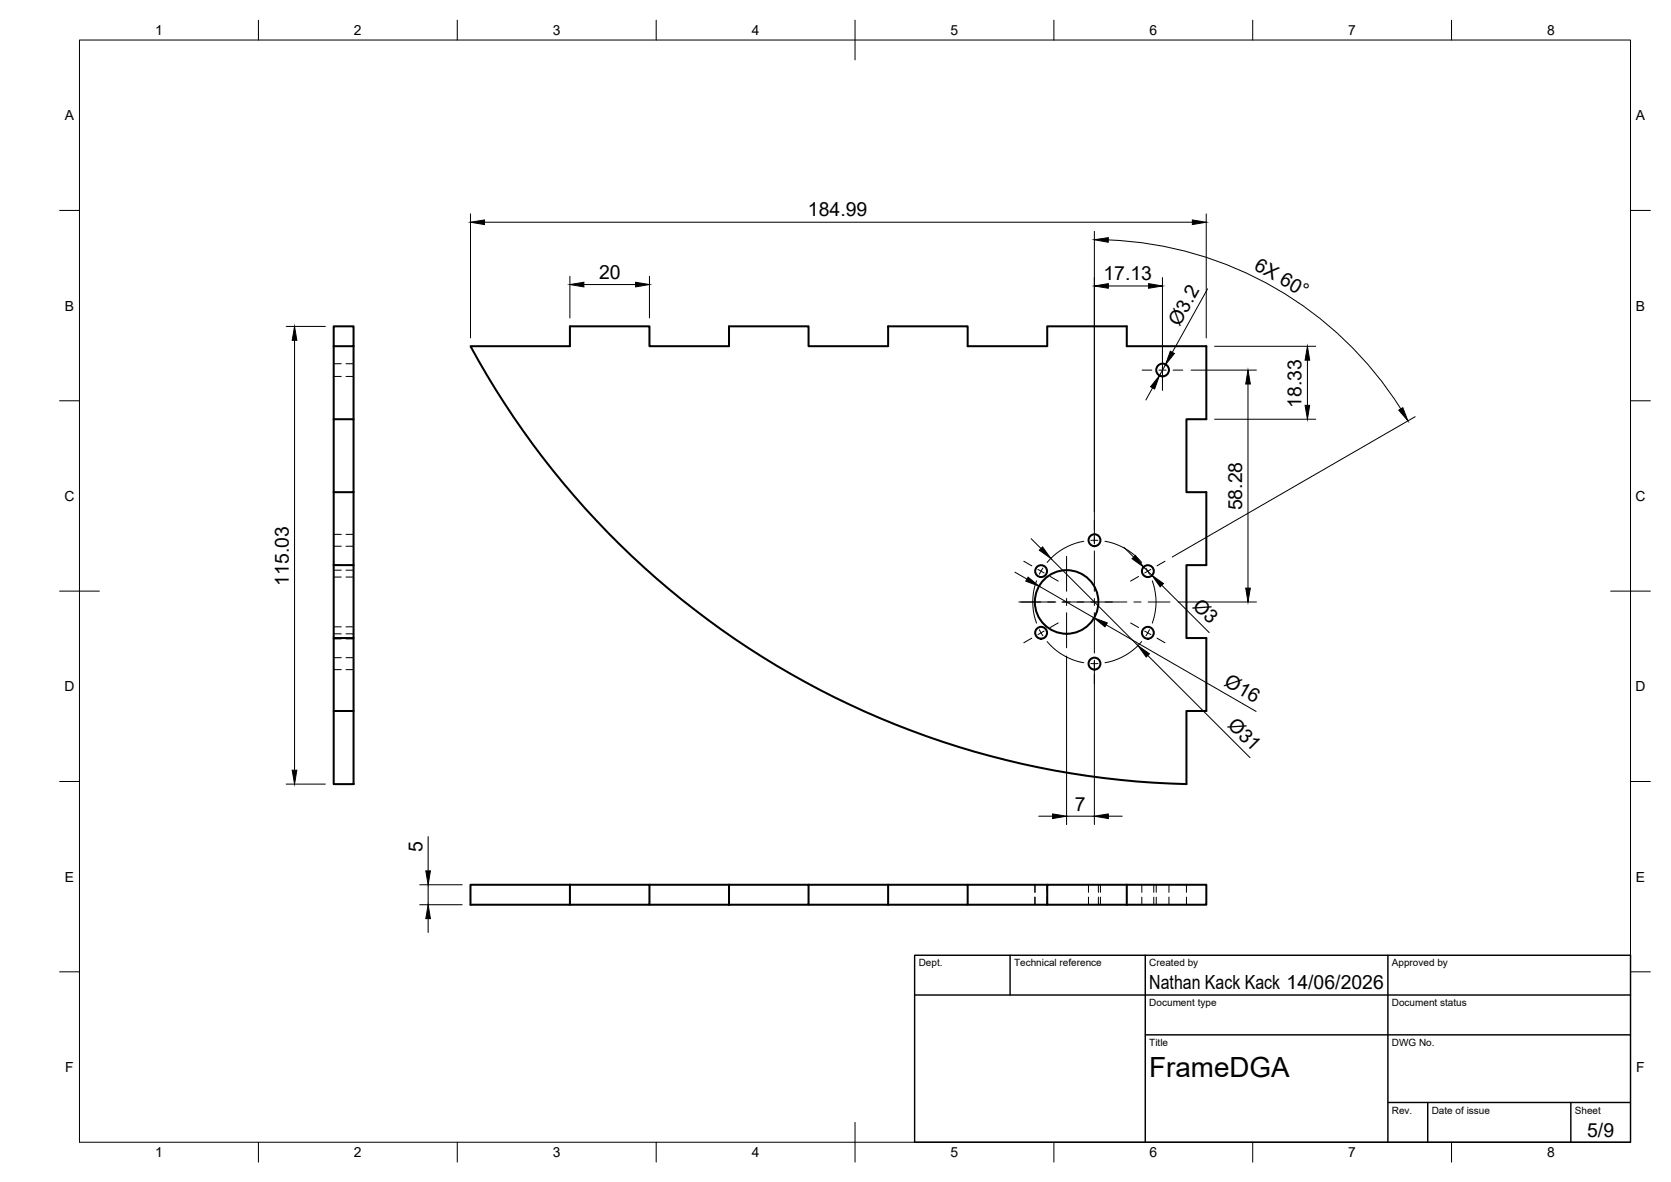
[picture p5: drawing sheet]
<svg xmlns="http://www.w3.org/2000/svg" width="420mm" height="297mm" viewBox="0 0 420 297" stroke-linecap="round" stroke-linejoin="round" font-family="sans-serif">
<!-- layer: Visible -->
<g fill="none" stroke="#000" stroke-width=".51">
<path d="M83.9 82h5v5h-5zM83.9 87v91.7M88.9 87v18.4M118.3 87h25v-5h20v5h20v-5h20v5h20v-5h20v5h20v-5h20v5h20v18.4h-5v18.3h5v18.3h-5v18.3h5v18.4h-5v18.3a210.4 210.4 0 0 1-180-110zM83.9 105.4h5v18.3h-5M88.9 123.7v18.3M83.9 142h5v18.3h-5M83.9 178.7h5v18.3h-5zM88.9 160.3v18.4M143.3 222.3h20v5.1h-20M143.3 222.3h-25v5.1h25M143.3 222.3v5.1"/>
<path d="M163.3 227.4h20M163.3 222.3h20M183.3 222.3h20v5.1h-20M183.3 222.3v5.1M203.3 222.3h20v5.1M203.3 227.4h20M223.3 222.3h20v5.1h-20M243.3 227.4h20M243.3 222.3h20M283.3 222.3h-20v5.1h20M283.3 222.3h20v5.1h-20M283.3 222.3v5.1"/>
<circle cx="292.3" cy="93" r="1.6"/>
<circle cx="275.2" cy="135.8" r="1.49"/>
<circle cx="261.8" cy="159" r="1.49"/>
<circle cx="261.8" cy="143.5" r="1.49"/>
<circle cx="268.2" cy="151.3" r="8"/>
<circle cx="288.6" cy="143.5" r="1.49"/>
<circle cx="288.6" cy="159" r="1.49"/>
<circle cx="275.2" cy="166.8" r="1.49"/>
</g>
<!-- layer: Hidden -->
<g fill="none" stroke="#000" stroke-width=".25">
<path d="M83.9 91.4h1.9M83.9 94.6h1.9M87 91.4h1.9M87 94.6h1.9M83.9 134.3h1.9M83.9 137.3h1.9M87 134.3h1.9M87 137.3h1.9M83.9 157.5h1.9M83.9 143.3h1.9M83.9 159.3h1.9M83.9 142h1.9"/>
<path d="M83.9 145h1.9M87 157.5h1.9M87 143.3h1.9M87 159.3h1.9M87 142h1.9M87 145h1.9M83.9 165.3h1.9M83.9 168.3h1.9M83.9 160.5h1.9M87 165.3h1.9M87 168.3h1.9M87 160.5h1.9"/>
<path d="M260.2 222.3v1.9M260.2 225.5v1.9M260.3 222.3v1.9M260.3 225.5v1.9M263.3 222.3v1.9M263.3 225.5v1.9M273.7 222.3v1.9M273.7 225.5v1.9M276.2 222.3v1.9M276.2 225.5v1.9M276.7 222.3v1.9M276.7 225.5v1.9"/>
<path d="M287.1 222.3v1.9M287.1 225.5v1.9M290.1 222.3v1.9M290.1 225.5v1.9M290.7 222.3v1.9M290.7 225.5v1.9M293.9 222.3v1.9M293.9 225.5v1.9M298.3 222.3v1.9M298.3 225.5v1.9"/>
</g>
<!-- layer: BORDER -->
<g fill="none" stroke="#000" stroke-width=".25">
<path d="M20 10.1h390v276.9h-390zM65 5.1v5M115 5.1v5M165 5.1v5M215 5.1v10M265 5.1v5M315 5.1v5M365 5.1v5M15 52.9h5M410 52.9h5M15 100.7h5M410 100.7h5"/>
<path d="M15 148.6h10M405 148.6h10M15 196.4h5M410 196.4h5M15 244.2h5M410 244.2h5M65 287v5M115 287v5M165 287v5M215 282.1v9.9M265 287v5M315 287v5"/>
<path d="M365 287v5"/>
</g>
<!-- layer: TITLEBLOCK -->
<path d="M230 240.1h180v46.9h-180zM230 250h180M254 240.1v9.9M288 240.1v46.9M349 240.1v46.9M288 260.1h122M349 277.1h61M359 277.1v9.9M395 277.1v9.9" fill="none" stroke="#000" stroke-width=".36"/>
<!-- layer: Smart Centers -->
<g fill="none" stroke="#000" stroke-width=".25">
<path d="M287.2 93h2.4M291.4 93h1.8M292.3 87.9v2.4M292.3 92.1v1.8M292.3 95.7v2.4M295 93h2.4M268.2 139.8v8.8M272.5 136a15.4 15.4 0 0 0-9.2 5.3M275.2 130.8v2.3M275.2 134.9v1.8M275.2 138.5v10.1M276.1 135.8h-1.8"/>
<path d="M277.8 136a15.6 15.6 0 0 1 9.3 5.3M256.2 151.3h9.3M257.4 141l2 1.2M260.6 146a15.4 15.4 0 0 0 0 10.6M261 143.1l1.5 .9M261.3 158.2l.9 1.6M262.2 142.8l-.9 1.5M262.5 158.6l-1.5 .9M264.1 144.9l2 1.1M266.1 156.5l-2 1.2M267 151.3h16.3M268.2 150.4v1.8"/>
<path d="M268.2 154v8.8M275.2 150.4v1.8M275.2 154v10.1M284.3 156.5l2 1.2M285.1 151.3h1.8M286.3 144.9l-2 1.1M287.8 158.6l1.6 .9M288.1 142.8l.9 1.5M288.7 151.3h5.5M289 158.2l-.9 1.6M289.4 143.1l-1.6 .9M289.7 146a15.4 15.4 0 0 1 0 10.6"/>
<path d="M292.9 141l-2 1.2M259.4 160.4l-2 1.1M263.3 161.2a15.4 15.4 0 0 0 9.2 5.3M275.2 165.9v1.8M275.2 169.5v2.3M276.1 166.8h-1.8M287.1 161.2a15.6 15.6 0 0 1-9.3 5.3M290.9 160.4l2 1.1"/>
</g>
<!-- layer: FD_Dimensions -->
<g fill="none" stroke="#000" stroke-width=".25">
<path d="M118.3 53.7v31.2M121.8 55.8h178M275.2 58.1v78.3M303.3 53.7v31.2M143.3 69.4v10.5M146.8 71.5h13M163.3 69.4v10.5M278.7 60.3a91 91 0 0 1 73.5 42.5M278.7 71.9h10.1M292.3 69.8v26.2M303.6 72.6l-8.8 15.9M72 82h9.8"/>
<path d="M74.1 85.5v108.1M289.8 97.5l-1.7 3M293.1 91.6l-1.6 2.8M299.5 93h16.4M305.4 87h25.4M313.8 96.5v51.3M328.7 90.5v11.4M305.4 105.4h25.4M355.8 104.7l-61.1 35.3M259.3 135.4l2.4 2.4M282.6 137.5l2.5 2.5M255.2 143.8l3 1.7"/>
<path d="M261.2 147.3l13.9 8M264.2 140.3l21.9 21.9M278.1 157l37.7 21.8M287.5 142.5l2.2 2.1M292.1 147.1l11.9 11.9M296.3 151.3h19.6M268.2 164.9v42.3M275.2 166.2v41M288.6 164.7l25.7 25.7M72 197h9.8M107.7 210.2v8.6M261.2 205.1h3.5"/>
<path d="M268.2 205.1h7M278.7 205.1h3.5M105.5 227.4h10.7M105.5 222.3h10.7M107.7 222.3v5.1M107.7 230.9v3.4"/>
</g>
<g fill="#000" stroke="#000" stroke-width=".25">
<path d="M118.3 55.8l3.5-.5v1.1zM299.8 55.3l3.5 .5-3.5 .6zM143.3 71.5l3.5-.6v1.2zM159.8 70.9l3.5 .6-3.5 .6zM275.2 60.2l3.5-.5v1.2zM275.2 71.9l3.5-.6v1.1zM288.8 71.3l3.5 .6-3.5 .5zM74.1 82l.5 3.5h-1.1zM291.5 94.4l-1.2 3.4-1-.6zM294.3 88.3l1 .5-2.2 2.8zM313.8 93l.6 3.5h-1.2zM328.7 87l.6 3.5h-1.2z"/>
<path d="M328.1 101.9h1.2l-.6 3.5zM351.7 103.1l1-.6 1.3 3.3zM262.1 137.4l2.1 2.9-2.9-2zM284.6 140.4l.9-.8 2 2.9zM258.5 145l2.7 2.3-3.3-1.3zM275.1 155.3l3.3 1.2-.6 1zM289.7 144.6l2.8 2-.8 .9zM313.2 147.8h1.2l-.6 3.5zM286.1 162.2l2.9 2.1-.8 .8zM73.5 193.6h1.1l-.5 3.4zM107.1 218.8h1.1l-.5 3.5zM264.7 204.5l3.5 .6-3.5 .6z"/>
<path d="M275.2 205.1l3.5-.6v1.2zM107.7 227.4l.5 3.5h-1.1z"/>
</g>
<text font-size="7" x="289" y="270.6">FrameDGA</text>
<g font-size="4.9">
<text x="203.2" y="54.4">184.99</text>
<text x="150.6" y="70.1">20</text>
<text x="277.5" y="70.4">17.13</text>
<text x="315.1" y="67.5" transform="rotate(30 315.1 67.5)">6X 60°</text>
<text x="296.6" y="82.1" transform="rotate(-61 296.6 82.1)">Ø3.2</text>
<text x="327.3" y="102.5" transform="rotate(-90 327.3 102.5)">18.33</text>
<text x="312.3" y="128.3" transform="rotate(-90 312.3 128.3)">58.28</text>
<text x="72.6" y="147.2" transform="rotate(-90 72.6 147.2)">115.03</text>
<text x="299.7" y="152.4" transform="rotate(45 299.7 152.4)">Ø3</text>
<text x="307.6" y="172.2" transform="rotate(30 307.6 172.2)">Ø16</text>
<text x="308.5" y="182.4" transform="rotate(45 308.5 182.4)">Ø31</text>
<text x="270.3" y="203.7">7</text>
<text x="106.2" y="214.2" transform="rotate(-90 106.2 214.2)">5</text>
<text x="289" y="248.5">Nathan Kack Kack 14/06/2026</text>
<text x="399.1" y="285.7">5/9</text>
</g>
<g font-size="3.5">
<text x="39" y="8.8">1</text>
<text x="89" y="8.8">2</text>
<text x="139" y="8.8">3</text>
<text x="189" y="8.8">4</text>
<text x="239" y="8.8">5</text>
<text x="289" y="8.8">6</text>
<text x="339" y="8.8">7</text>
<text x="389" y="8.8">8</text>
<text x="16.3" y="30.2">A</text>
<text x="411.3" y="30.2">A</text>
<text x="16.3" y="78">B</text>
<text x="411.3" y="78">B</text>
<text x="16.2" y="125.9">C</text>
<text x="411.2" y="125.9">C</text>
<text x="16.2" y="173.7">D</text>
<text x="411.2" y="173.7">D</text>
<text x="16.3" y="221.6">E</text>
<text x="411.3" y="221.6">E</text>
<text x="16.4" y="269.4">F</text>
<text x="411.4" y="269.4">F</text>
<text x="39" y="290.8">1</text>
<text x="89" y="290.8">2</text>
<text x="139" y="290.8">3</text>
<text x="189" y="290.8">4</text>
<text x="239" y="290.8">5</text>
<text x="289" y="290.8">6</text>
<text x="339" y="290.8">7</text>
<text x="389" y="290.8">8</text>
</g>
<g font-size="2.5">
<text x="231" y="242.9">Dept.</text>
<text x="255" y="242.9">Technical reference</text>
<text x="289" y="242.9">Created by</text>
<text x="350" y="242.9">Approved by</text>
<text x="289" y="252.8">Document type</text>
<text x="350" y="252.8">Document status</text>
<text x="289" y="262.9">Title</text>
<text x="350" y="262.9">DWG No.</text>
<text x="350" y="279.9">Rev.</text>
<text x="360" y="279.9">Date of issue</text>
<text x="396" y="279.9">Sheet</text>
</g>
</svg>
